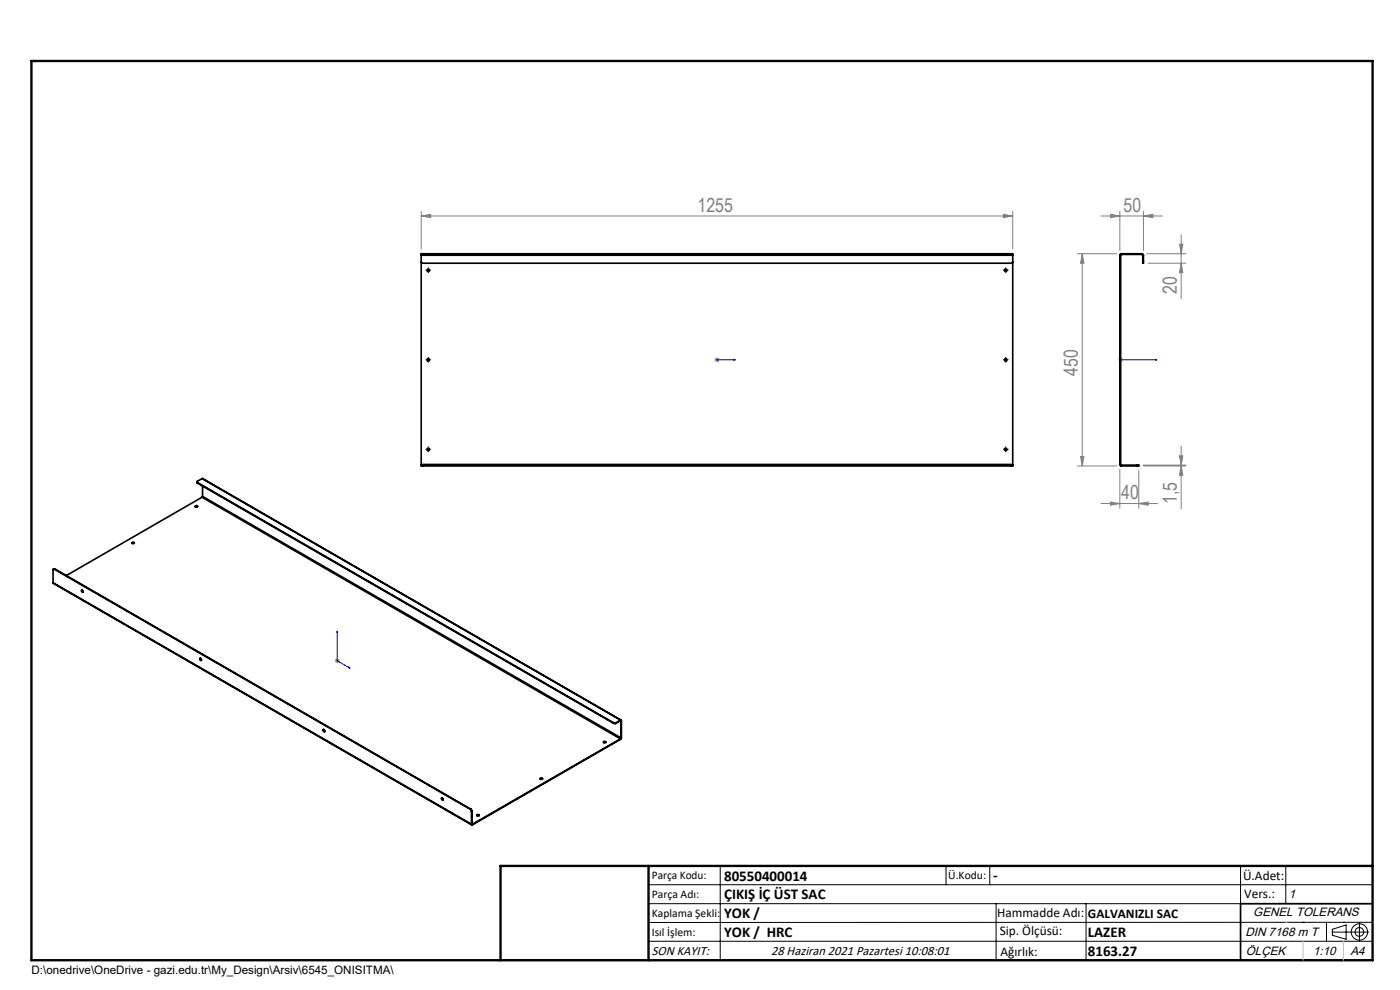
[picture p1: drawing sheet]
<svg xmlns="http://www.w3.org/2000/svg" width="297mm" height="210mm" viewBox="0 0 297 210" stroke-linecap="round" stroke-linejoin="round" font-family="sans-serif">
<g fill="none" stroke="#000" stroke-width=".21">
<path d="M90.6 57.3h.5M90.8 57.1v.5M213.1 57.3h.5M213.4 57.1v.5M90.6 76.3h.5M90.8 76.1v.5M213.1 76.3h.5M213.4 76.1v.5M90.6 95.3h.5M90.8 95.1v.5M213.1 95.3h.5M213.4 95.1v.5"/>
<path d="M137.6 187.7h153.6M137.6 191.7h153.6M137.6 199.7h153.6M152.8 183.7v20M200.7 183.7v4M210 183.7v4M211.3 191.7v12M230.4 191.7v12M263.2 183.7v20M272.8 183.7v8M276.4 195.6h.1M281.4 195.6v4.1"/>
<path d="M282.6 197.7h7.8M282.6 197.1l3-.9v3l-3-.8zM285 195.6h.1M288.4 195.8v3.8M291.2 195.6l-153.6 .1"/>
<circle cx="288.4" cy="197.7" r="1.74"/>
<circle cx="288.4" cy="197.7" r=".93"/>
</g>
<path d="M152 76.3h.2zM152.1 76.3h3.9M152.1 76.3h.1M156 76.3h-.4h.4M237.6 76.3h.2zM237.7 76.3h.1M237.7 76.3h7.7M245.4 76.3h-.4h.4M71.5 133.9l.1 .3h-.1zM71.5 133.9v6.3l2.8 1.5M74 141.5l.3 .2h-.3z" fill="none" stroke="#00f" stroke-width=".21"/>
<g fill="none" stroke="#808080" stroke-width=".21">
<path d="M89.4 45.8l2-.3v.7zM89.4 44.8v8M89.4 45.8h125.4M212.9 45.5l1.9 .3-1.9 .4zM214.8 44.8v8M228.6 53.8h8.3M229.6 53.8l.3 2h-.7zM229.6 53.8v45M233.6 45.8h13M235.6 45.5l2 .3-2 .4zM237.6 44.8v8.3M242.6 45.8l2-.3v.7z"/>
<path d="M242.6 44.8v8.3M243.3 53.8h8.3M243.6 55.8h8M250.2 51.8h.7l-.3 2zM250.6 49.8v13.6M250.6 55.8l.3 2h-.7zM151.6 76.3h1M151.8 76l.7 .7M152.1 75.8v1M152.5 76l-.7 .7M237.2 76.3h1M237.4 76l.7 .7"/>
<path d="M237.7 75.8v1M238.1 76l-.7 .7M228.6 98.8h8.3M229.2 96.8h.7l-.3 2zM237.6 99.5v8.3M241.6 99.8v8M242.6 98.8h9M242.6 98.7h9M250.2 96.7h.7l-.3 2zM250.6 94.7v13.2M250.6 98.8l.3 2h-.7zM233.6 106.8h12"/>
<path d="M235.6 106.5l2 .3-2 .4zM241.6 106.8l2-.3v.7zM71.2 139.8l.7 .7M71.5 139.7v1M71.9 139.8l-.7 .7M71 140.2h1"/>
</g>
<g fill="none" stroke="#000" stroke-width=".21" stroke-dasharray="15.2 1.3 1.3 1.3">
<path d="M90.4 57.3h-.1M90.9 56.8h.1M90.9 57.8h.1M91.4 57.3h.1M212.9 57.3h-.1M213.4 56.8h.1M213.4 57.8h.1M213.9 57.3h.1M90.4 76.3h-.1M90.9 75.8h.1M90.9 76.8h.1M91.4 76.3h.1"/>
<path d="M212.9 76.3h-.1M213.4 75.8h.1M213.4 76.8h.1M213.9 76.3h.1M90.4 95.3h-.1M90.9 94.8h.1M90.9 95.8h.1M91.4 95.3h.1M212.9 95.3h-.1M213.4 94.8h.1M213.4 95.8h.1M213.9 95.3h.1"/>
</g>
<path d="M291.2 191.7h-28v12M106.2 203.7h185" fill="none" stroke="#000" stroke-width=".35"/>
<path d="M6.7 12.9h284.5v190.8h-284.5zM137.6 183.7v20M291.2 183.7h-185v20" fill="none" stroke="#000" stroke-width=".5"/>
<path d="M272.8 195.6h.1M276.4 199.7v4M285 199.7v4" fill="none" stroke="#c0c0c0" stroke-width=".21"/>
<g fill="#00f">
<path d="M74 141.5l.3 .2h-.3zM71.5 133.9l.1 .3h-.1zM155.6 76.3h.4zM152 76.3h.2z"/>
<path d="M237.6 76.3h.2zM245 76.3h.4z"/>
</g>
<g fill="#808080">
<path d="M212.9 45.5l1.9 .3-1.9 .4zM89.4 45.8l2-.3v.7z"/>
<path d="M235.6 106.5l2 .3-2 .4zM241.6 106.8l2-.3v.7z"/>
<path d="M242.6 45.8l2-.3v.7zM235.6 45.5l2 .3-2 .4z"/>
<path d="M229.2 96.8h.7l-.3 2zM229.6 53.8l.3 2h-.7z"/>
<path d="M250.2 96.7h.7l-.3 2zM250.6 98.8l.3 2h-.7z"/>
<path d="M250.2 51.8h.7l-.3 2zM250.6 55.8l.3 2h-.7z"/>
</g>
<g fill="none" stroke="#000" stroke-width=".35">
<path d="M89.4 55.5l.2 .3h125l.2-.3M89.4 54.1v-.3h125.4v.3M89.4 54.1v44.4M89.4 54.1h125.4M214.8 54.1v44.4M237.6 54.1h.1M237.6 54.1v44.4M237.7 54.1v44.4M237.9 53.8l-.3 .3M237.9 54l-.2 .1M237.9 53.8h4.4M237.9 53.8v.2"/>
<path d="M237.9 54h4.4M242.3 54l.1 .1M242.3 53.8l.3 .3M242.3 53.8v.2M242.4 55.5v.3h.2v-.3M242.4 54.1h.2M242.4 55.5h.2M242.4 54.1v1.4M242.6 54.1v1.4M89.4 98.7v.1h.2M89.4 98.7h.2M89.4 98.5v.2"/>
<path d="M89.4 98.5h125.4M89.6 98.8h125M89.6 98.7v.1M89.6 98.7h125M214.6 98.7h.2M214.6 98.7v.1M214.8 98.7v.1h-.2M214.8 98.5v.2M237.6 98.5l.3 .3M237.6 98.5h.1M237.7 98.5l.2 .2M237.9 98.8h3.4"/>
<path d="M237.9 98.7h3.4M237.9 98.7v.1M241.3 98.7h.3v.1h-.3M241.3 98.7v.1M28 115.2h.5M28 115.1a.25 .25 0 0 1 .3-.1 .25 .25 0 0 1 .2 .2 .25 .25 0 0 1-.3 .1 .25 .25 0 0 1-.2-.2zM41.4 107.3h.1a.26 .26 0 0 1 .2-.1 .26 .26 0 0 1 .2 .3 .28 .28 0 0 1-.3 .1 .28 .28 0 0 1-.2-.3zM41.4 107.5h.5M41.8 102.2l.1 .3M41.9 102.3l88.3 51M41.9 102.3v.2M41.9 102.5l88.3 50.9"/>
<path d="M42.9 101.5l-1 .6v.2M42.9 101.5l88.9 51.2M42.9 105.5l88.7 51.2M42.9 105.5l-28.8 16.6M42.9 101.5l88.7 51.2M43 105.3l-.1 .2M43 105.3l88.7 51.2M43 103.1v2.2M11.3 123.6l88.7 51.4M11.3 123.6l88.7 51.2M11.5 120.7l-.2 .1v2.8M11.5 120.7l88.3 51"/>
<path d="M11.6 120.6l-.3 .1M11.6 120.6l-.1 .1M11.6 120.6l88.3 51.1M17.4 125.1v.3l.2 .2M42.4 139.7a.23 .23 0 0 1 .3 .1 .23 .23 0 0 1-.2 .3zM42.5 139.6l.2 .5M68.5 154.8l.2-.1a.3 .3 0 0 1 .2 .2 .3 .3 0 0 1-.1 .3l-.2-.1zM68.7 154.7l.2 .5M128 157.5h.6M128.1 157.3a.27 .27 0 0 1 .3-.1 .27 .27 0 0 1 .1 .3h-.4zM130.2 153.3h.4M130.2 153.4h.4"/>
<path d="M130.2 153.3v.1M130.6 153.3v.1M131.6 152.7l.2 .2M131.6 152.9l.1 .1M131.6 156.7l-31.4 18.1M131.6 152.7v.2M131.6 156.7v.1M131.6 156.8l-31.4 18.2M131.6 152.7l-1 .6M131.6 152.9l-1 .5M131.7 156.5l-.1 .2M131.7 153v3.5"/>
<path d="M131.8 156.5l-.2 .3M131.8 152.9l-.1 .1M131.8 152.9v3.6M131.8 156.5h-.1M93.7 169.3a.22 .22 0 0 1 .3 .1 .22 .22 0 0 1-.2 .3zM93.7 169.2l.3 .5M99.8 171.7l.2 .4M99.9 171.7l.2 .3M99.9 171.7h-.1M100 174.8l.1 .2h.1M100 172.1v2.7M100.1 174.8h.1"/>
<path d="M100.1 172l-.1 .1M100.1 174.8h-.1M100.1 172v2.8M100.2 174.8v.2M101.1 172.9a.25 .25 0 0 1 .4-.2 .25 .25 0 0 1 .1 .4h-.2zM101.2 173h.5M114.6 165.2h.5M114.7 165.1a.24 .24 0 0 1 .2-.1 .24 .24 0 0 1 .2 .2l-.4 .1-.1-.1z"/>
<circle cx="90.9" cy="57.3" r=".27"/>
<circle cx="213.4" cy="57.3" r=".26"/>
<circle cx="90.8" cy="76.3" r=".28"/>
<circle cx="213.3" cy="76.3" r=".27"/>
<circle cx="90.9" cy="95.3" r=".27"/>
<circle cx="213.4" cy="95.3" r=".26"/>
<circle cx="17.5" cy="125.4" r=".22"/>
</g>
<g font-size="4.1" fill="#808080">
<text x="148" y="44.9">1255</text>
<text x="238.4" y="44.9">50</text>
<text x="249.7" y="62.4" transform="rotate(-90 249.7 62.4)">20</text>
<text x="228.7" y="79.7" transform="rotate(-90 228.7 79.7)">450</text>
<text x="237.9" y="105.9">40</text>
<text x="249.7" y="107" transform="rotate(-90 249.7 107)">1,5</text>
</g>
<g font-size="3.2">
<text x="153.6" y="186.8">80550400014</text>
<text x="153.6" y="190.8">ÇIKIŞ İÇ ÜST SAC</text>
<text x="210.7" y="186.6">-</text>
<text x="153.6" y="194.8">YOK /</text>
<text x="153.6" y="198.8">YOK / HRC</text>
<text x="230.8" y="198.7">LAZER</text>
<text x="230.8" y="202.8">8163.27</text>
</g>
<g font-size="2.8">
<text x="263.7" y="186.7">Ü.Adet:</text>
<text x="263.9" y="190.5">Vers.:</text>
<text x="211.5" y="194.5">Hammadde Adı:</text>
<text x="230.8" y="194.7">GALVANIZLI SAC</text>
<text x="138.3" y="202.6">SON KAYIT:</text>
<text x="163.6" y="202.6">28 Haziran 2021 Pazartesi 10:08:01</text>
<text x="212.1" y="198.4">Sip. Ölçüsü:</text>
<text x="212.2" y="202.7">Ağırlık:</text>
</g>
<g font-size="2.6">
<text x="273.4" y="190.4">1</text>
<text x="265.9" y="194.4">GENEL TOLERANS</text>
<text x="264.2" y="198.5">DIN 7168 m T</text>
<text x="264.3" y="202.6">ÖLÇEK</text>
<text x="278.5" y="202.6">1:10</text>
<text x="286.5" y="202.6">A4</text>
</g>
<g font-size="2.5">
<text x="138.3" y="186.4">Parça Kodu:</text>
<text x="138.3" y="190.5">Parça Adı:</text>
<text x="201.2" y="186.5">Ü.Kodu:</text>
<text x="138.3" y="194.5">Kaplama Şekli:</text>
<text x="138.3" y="198.6">Isıl İşlem:</text>
<text x="6.7" y="206.7">D:\onedrive\OneDrive - gazi.edu.tr\My_Design\Arsiv\6545_ONISITMA\</text>
</g>
</svg>
